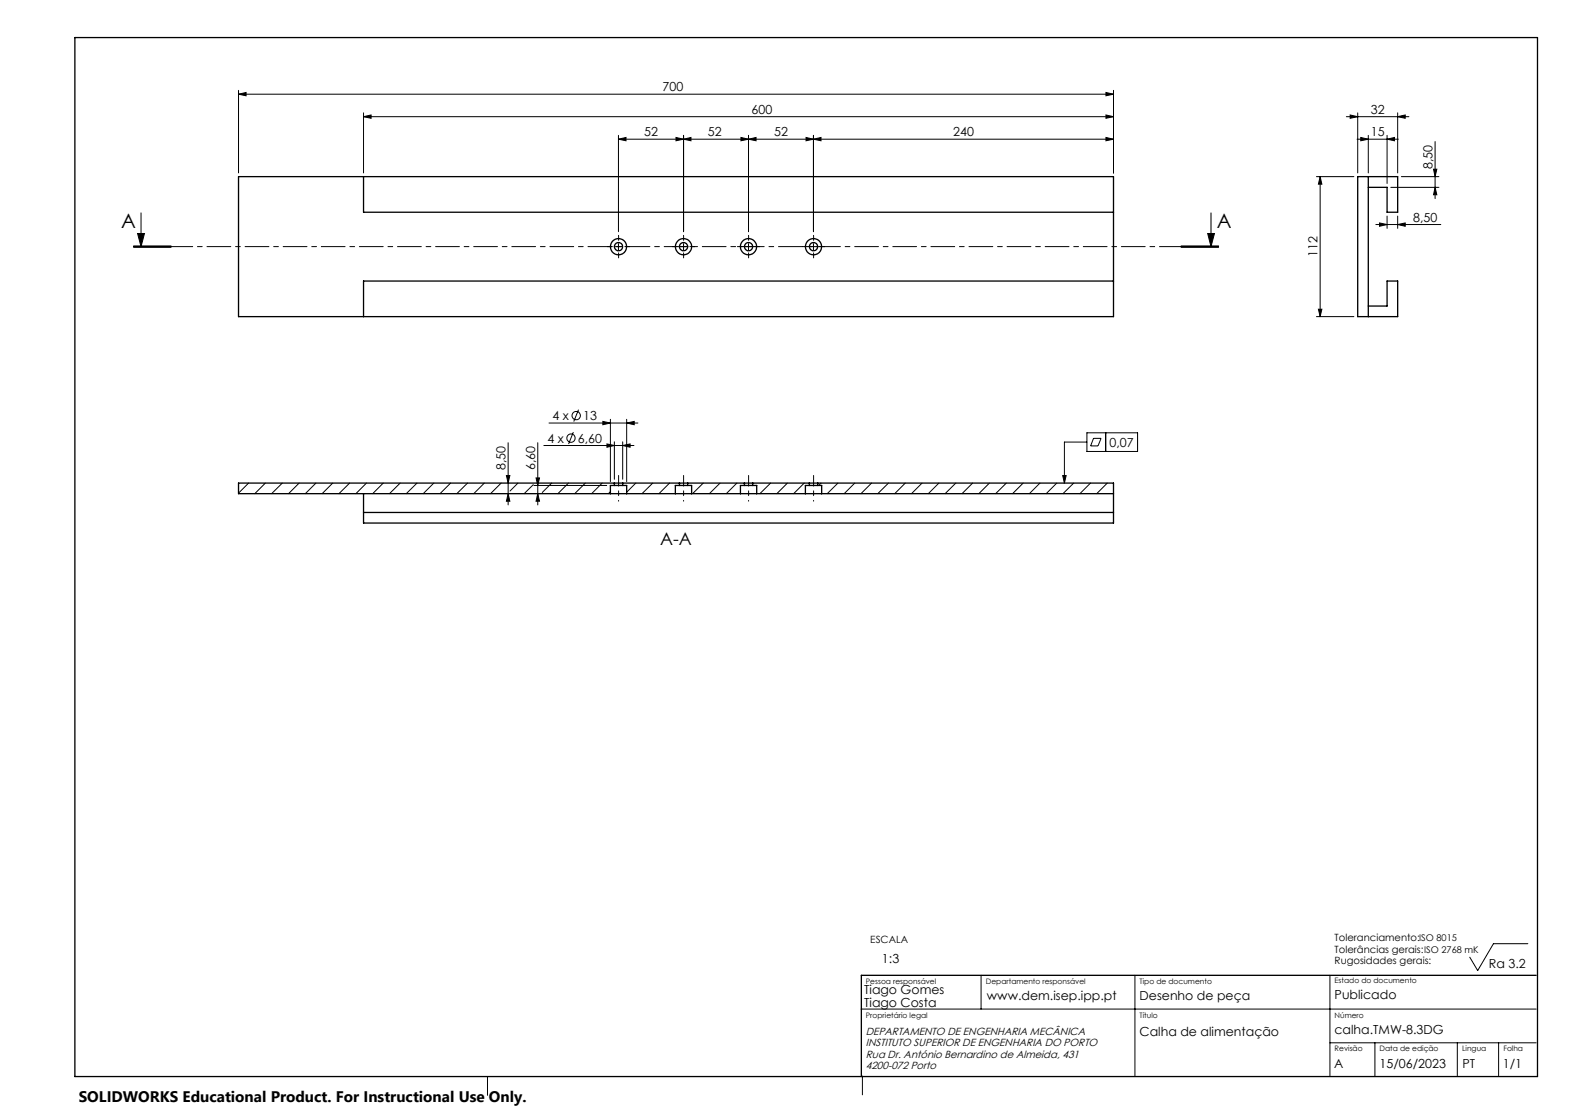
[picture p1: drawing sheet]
<svg xmlns="http://www.w3.org/2000/svg" width="420mm" height="297mm" viewBox="0 0 420 297" stroke-linecap="round" stroke-linejoin="round" font-family="sans-serif">
<g fill="none" stroke="#000" stroke-width=".35">
<path d="M20 10h390v277h-390zM63.6 47.1h233.3v37.3h-233.3zM96.9 47.1v9.5h200M364.9 49.9h5v6.7h2.8v-9.5h-10.6v37.3h10.6v-9.5h-2.8v6.7h-5M364.9 47.1v37.3M296.9 74.9h-200v9.5M96.9 136.6h200M162.8 131.6h4.3M163.8 129.4h2.3M163.8 128.8h2.3M163.8 128.8h-100.2v2.8h99.2M163.8 128.8v.6"/>
<path d="M163.8 129.4h-1v2.2M166.1 129.4h1v2.2M166.1 128.8h15.1M166.1 128.8v.6M167.1 131.6h13M180.1 131.6h4.3M181.2 129.4h2.2M181.2 128.8h2.2M181.2 129.4h-1.1v2.2M181.2 128.8v.6M183.4 129.4h1v2.2M183.4 128.8h15.1"/>
<path d="M183.4 128.8v.6M184.4 131.6h13M197.4 131.6h4.4M198.5 129.4h2.2M198.5 128.8h2.2M198.5 129.4h-1.1v2.2M198.5 128.8v.6M200.7 129.4h1.1v2.2M200.7 128.8h15.1M200.7 128.8v.6M201.8 131.6h13M214.8 131.6h4.3"/>
<path d="M215.8 129.4h2.3M215.8 128.8h2.3M215.8 129.4h-1v2.2M215.8 128.8v.6M218.1 128.8h78.8v10.6h-200v-7.8M218.1 129.4h1v2.2M218.1 128.8v.6M219.1 131.6h77.8M409.6 260h-179.9v27"/>
<circle cx="164.9" cy="65.8" r="1.1"/>
<circle cx="164.9" cy="65.8" r="2.17"/>
<circle cx="182.3" cy="65.8" r="2.18"/>
<circle cx="182.3" cy="65.8" r="1.09"/>
<circle cx="199.6" cy="65.8" r="1.09"/>
<circle cx="199.6" cy="65.8" r="2.17"/>
<circle cx="216.9" cy="65.8" r="1.1"/>
<circle cx="216.9" cy="65.8" r="2.17"/>
</g>
<g fill="none" stroke="#000" stroke-width=".27">
<path d="M63.6 25.1l2-.4v.8zM63.6 24.1v22M63.6 25.1h233.3M96.9 31.1l2.1-.4v.8zM96.9 31.1h200M96.9 30.1v16M164.9 37.1l2-.4v.8zM164.9 36.1v25.7M180.3 36.7l2 .4-2 .4zM182.3 37.1l2-.4v.8zM182.3 36.1v25.7M197.6 36.7l2 .4-2 .4z"/>
<path d="M199.6 36.1v25.7M199.6 37.1l2-.4v.8zM214.9 36.7l2 .4-2 .4zM216.9 37.1l2-.4v.8zM216.9 36.1v25.7M294.9 30.7l2 .4-2 .4zM294.9 24.7l2 .4-2 .4zM294.9 36.7l2 .4-2 .4zM296.9 24.1v22M296.9 37.1h-132M359 31.1h16.7M360 30.7l2.1 .4-2.1 .4z"/>
<path d="M361.9 37.1h11M362.1 30.1v16M362.9 36.7l2 .4-2 .4zM364.9 36.1v10M369.9 37.1l2-.4v.8zM369.9 36.1v12.8M372.7 31.1l2-.4v.8zM372.7 30.1v16M382.7 37.7v15.2M37.6 56.8v9M322.9 56.8v9M351 47.1h10"/>
<path d="M352 47.1v37.3M352 47.1l.5 2h-.9zM366.9 59.9h17.3M367.9 59.4l2 .5-2 .4zM369.9 57.6v3.3M370.9 49.9h12.8M372.7 59.9l2-.5v.9zM372.7 57.6v3.3M373.7 47.1h10M382.3 45.1h.9l-.5 2zM382.7 49.9l.5 2h-.9zM35.6 65.9h10z"/>
<path d="M35.6 65.7h10M35.6 65.6h10M36.7 62.3h1.8l-.9 3.5zM164.1 65.8h1.7M164.9 64.9v1.7M181.4 65.8h1.7M182.3 64.9v1.7M198.8 65.8h1.6M199.6 64.9v1.7M216.1 65.8h1.7M216.9 64.9v1.7M315 65.7h10"/>
<path d="M315 65.6h10M315 65.9h10M322.1 62.3h1.8l-1 3.5zM351 84.4h10M351.6 82.4h.9l-.5 2zM135.5 118v16.6M143.4 118v16.6M145 118.8h24.1M146.4 112.8h23.7M152.9 115.2l-1.3 3.2M154.3 109.2l-1.3 3.2M160.8 112.4l2 .4-2 .4z"/>
<path d="M161.9 118.4l1.9 .4-1.9 .4zM162.8 111.8v16.6M163.8 117.8v10M166.1 118.8l1.9-.4v.8zM166.1 117.8v10M167.1 112.8l2-.4v.8zM167.1 111.8v16.6M289.8 115.4h13.6v5h-13.6zM289.8 117.9h-6v10.9M291.6 116.9h2l-.8 2h-2zM294.9 115.4v5M66.3 128.8l-2.7 2.7"/>
<path d="M70.8 128.8l-2.9 2.8M75.3 128.8l-2.9 2.8M79.8 128.8l-2.9 2.8M84.2 128.8l-2.8 2.8M88.7 128.8l-2.8 2.8M93.2 128.8l-2.8 2.8M97.7 128.8l-2.8 2.8M102.2 128.8l-2.8 2.8M106.7 128.8l-2.8 2.8M111.2 128.8l-2.9 2.8M115.7 128.8l-2.8 2.8M120.2 128.8l-2.9 2.8"/>
<path d="M124.7 128.8l-2.9 2.8M129.2 128.8l-2.9 2.8M133.6 128.8l-2.8 2.8M135 126.8h1l-.5 2zM135.5 131.6l.5 2h-1zM138.1 128.8l-2.1 2.1M142.2 129.2l-2.4 2.4M142.4 129.4h19.4M142.9 127.4h1l-.5 2zM143.4 131.6l.5 2h-1zM147.1 128.8l-2.5 2.5M151.6 128.8l-2.8 2.8"/>
<path d="M156.1 128.8l-2.9 2.8M160.6 128.8l-2.8 2.8M162.8 131.1l-.6 .5M169.5 128.8l-2.4 2.4M174.1 128.8l-2.9 2.8M178.5 128.8l-2.8 2.8M187.5 128.8l-2.8 2.8M192 128.8l-2.8 2.8M196.5 128.8l-2.8 2.8M201 128.8l-.3 .3M205.5 128.8l-2.9 2.8M210 128.8l-2.8 2.8"/>
<path d="M214.5 128.8l-2.9 2.8M218.9 128.8l-.6 .6M223.4 128.8l-2.8 2.8M227.9 128.8l-2.8 2.8M232.4 128.8l-2.8 2.8M236.9 128.8l-2.8 2.8M241.4 128.8l-2.8 2.8M245.9 128.8l-2.8 2.8M250.4 128.8l-2.9 2.8M254.9 128.8l-2.9 2.8M259.4 128.8l-2.9 2.8M263.8 128.8l-2.8 2.8"/>
<path d="M268.4 128.8l-2.9 2.8M272.8 128.8l-2.8 2.8M277.3 128.8l-2.8 2.8M281.8 128.8l-2.8 2.8M283.4 126.8h.9l-.5 2zM286.3 128.8l-2.8 2.8M290.8 128.8l-2.8 2.8M295.3 128.8l-2.8 2.8M407.4 251.6h-9.1l-4.2 7.2-2.2-3.6M229.6 269h180M261.6 260v9M302.6 260v27"/>
<path d="M354.6 260v27M354.6 278h55M366.6 278v9M388.6 278v9M399.6 278v9M130 287v5M230 286.9v5"/>
<circle cx="152.3" cy="116.8" r="1.12"/>
<circle cx="153.6" cy="110.8" r="1.12"/>
</g>
<path d="M325 65.7h-289.4" fill="none" stroke="#000" stroke-width=".27" stroke-dasharray="6.3 1.3 1.3 1.3" stroke-dashoffset=".7"/>
<path d="M165 129.4v4.2M182.3 129.4v4.2M199.6 129.4v4.2M217 129.4v4.2" fill="none" stroke="#000" stroke-width=".27" stroke-dasharray="15.2 1.3 1.3 1.3" stroke-dashoffset="15"/>
<g fill="none" stroke="#000" stroke-width=".27" stroke-dasharray="15.2 1.3 1.3 1.3">
<path d="M163.3 65.7h-1.3M165 64.1v-1.4M165 67.4v1.3M166.6 65.7h1.4M180.6 65.7h-1.3M182.3 64.1v-1.4M182.3 67.4v1.3M184 65.7h1.3M198 65.7h-1.4M199.6 64.1v-1.4M199.6 67.4v1.3M201.3 65.7h1.3"/>
<path d="M215.3 65.7h-1.3M217 64.1v-1.4M217 67.4v1.3M218.6 65.7h1.4M165 126.8v2.6M182.3 126.8v2.6M199.6 126.8v2.6M217 126.8v2.6"/>
</g>
<g fill="#000">
<path d="M283.4 126.8h.9l-.5 2z"/>
<path d="M96.9 31.1l2.1-.4v.8zM294.9 30.7l2 .4-2 .4z"/>
<path d="M182.3 37.1l2-.4v.8zM197.6 36.7l2 .4-2 .4z"/>
<path d="M214.9 36.7l2 .4-2 .4zM199.6 37.1l2-.4v.8zM180.3 36.7l2 .4-2 .4zM164.9 37.1l2-.4v.8z"/>
<path d="M294.9 24.7l2 .4-2 .4zM63.6 25.1l2-.4v.8zM294.9 36.7l2 .4-2 .4zM216.9 37.1l2-.4v.8z"/>
<path d="M360 30.7l2.1 .4-2.1 .4zM372.7 31.1l2-.4v.8z"/>
<path d="M369.9 37.1l2-.4v.8zM362.9 36.7l2 .4-2 .4z"/>
<path d="M372.7 59.9l2-.5v.9zM367.9 59.4l2 .5-2 .4z"/>
<path d="M382.7 49.9l.5 2h-.9zM382.3 45.1h.9l-.5 2z"/>
<path d="M322.1 62.3h1.8l-1 3.5zM36.7 62.3h1.8l-.9 3.5z"/>
<path d="M351.6 82.4h.9l-.5 2zM352 47.1l.5 2h-.9z"/>
<path d="M161.9 118.4l1.9 .4-1.9 .4zM166.1 118.8l1.9-.4v.8zM160.8 112.4l2 .4-2 .4zM167.1 112.8l2-.4v.8z"/>
<path d="M135.5 131.6l.5 2h-1zM135 126.8h1l-.5 2z"/>
<path d="M142.9 127.4h1l-.5 2zM143.4 131.6l.5 2h-1z"/>
</g>
<g font-size="5.3">
<text x="32.3" y="60.7">A</text>
<text x="324.5" y="60.7">A</text>
</g>
<text font-size="4.7" x="176.1" y="145.3">A-A</text>
<text font-size="4.1" x="21" y="293.7">SOLIDWORKS Educational Product. For Instructional Use Only.</text>
<g font-size="3.3">
<text x="176.7" y="24.4">700</text>
<text x="200.4" y="30.4">600</text>
<text x="365.5" y="30.4">32</text>
<text x="171.8" y="36.4">52</text>
<text x="188.8" y="36.4">52</text>
<text x="206.4" y="36.4">52</text>
<text x="254.2" y="36.4">240</text>
<text x="365.5" y="36.4">15</text>
<text x="382" y="45.1" transform="rotate(-90 382 45.1)">8,50</text>
<text x="376.8" y="59.1">8,50</text>
<text x="351.3" y="68.5" transform="rotate(-90 351.3 68.5)">112</text>
<text x="147.4" y="112">4 x</text>
<text x="155.5" y="112">13</text>
<text x="146" y="118">4 x</text>
<text x="154.1" y="118">6,60</text>
<text x="295.9" y="119.1">0,07</text>
<text x="134.8" y="125.4" transform="rotate(-90 134.8 125.4)">8,50</text>
<text x="142.7" y="125.4" transform="rotate(-90 142.7 125.4)">6,60</text>
<text x="235.2" y="256.7">1:3</text>
<text x="397.1" y="258">Ra 3.2</text>
<text x="230.5" y="265">Tiago Gomes</text>
<text x="230.5" y="268.5">Tiago Costa</text>
<text x="263.2" y="266.5">www.dem.isep.ipp.pt</text>
<text x="303.9" y="266.5">Desenho de peça</text>
<text x="355.9" y="266.5">Publicado</text>
<text x="355.8" y="275.7">calha.TMW-8.3DG</text>
<text x="303.9" y="276.1">Calha de alimentação</text>
<text x="355.8" y="284.7">A</text>
<text x="367.9" y="284.7">15/06/2023</text>
<text x="390" y="284.7">PT</text>
<text x="400.8" y="284.7">1/1</text>
</g>
<g font-size="2.8">
<text x="230.9" y="276">DEPARTAMENTO DE ENGENHARIA MECÂNICA</text>
<text x="230.9" y="282">Rua Dr. António Bernardino de Almeida, 431</text>
<text x="230.9" y="279">INSTITUTO SUPERIOR DE ENGENHARIA DO PORTO</text>
<text x="230.9" y="285">4200-072 Porto</text>
</g>
<g font-size="2.7">
<text x="232.1" y="251.4">ESCALA</text>
<text x="355.9" y="250.8">Toleranciamento:ISO 8015</text>
<text x="355.9" y="254">Tolerâncias gerais:ISO 2768 mK</text>
<text x="355.9" y="257.1">Rugosidades gerais:</text>
</g>
<g font-size="2">
<text x="230.9" y="262.3">Pessoa responsável</text>
<text x="262.9" y="262.3">Departamento responsável</text>
<text x="303.9" y="262.3">Tipo de documento</text>
<text x="355.9" y="262.1">Estado do documento</text>
<text x="230.9" y="271.3">Proprietário legal</text>
<text x="303.9" y="271.3">Título</text>
<text x="355.9" y="271.3">Número</text>
<text x="355.9" y="280.3">Revisão</text>
<text x="367.9" y="280.3">Data de edição</text>
<text x="389.9" y="280.3">Lingua</text>
<text x="400.9" y="280.3">Folha</text>
</g>
</svg>
